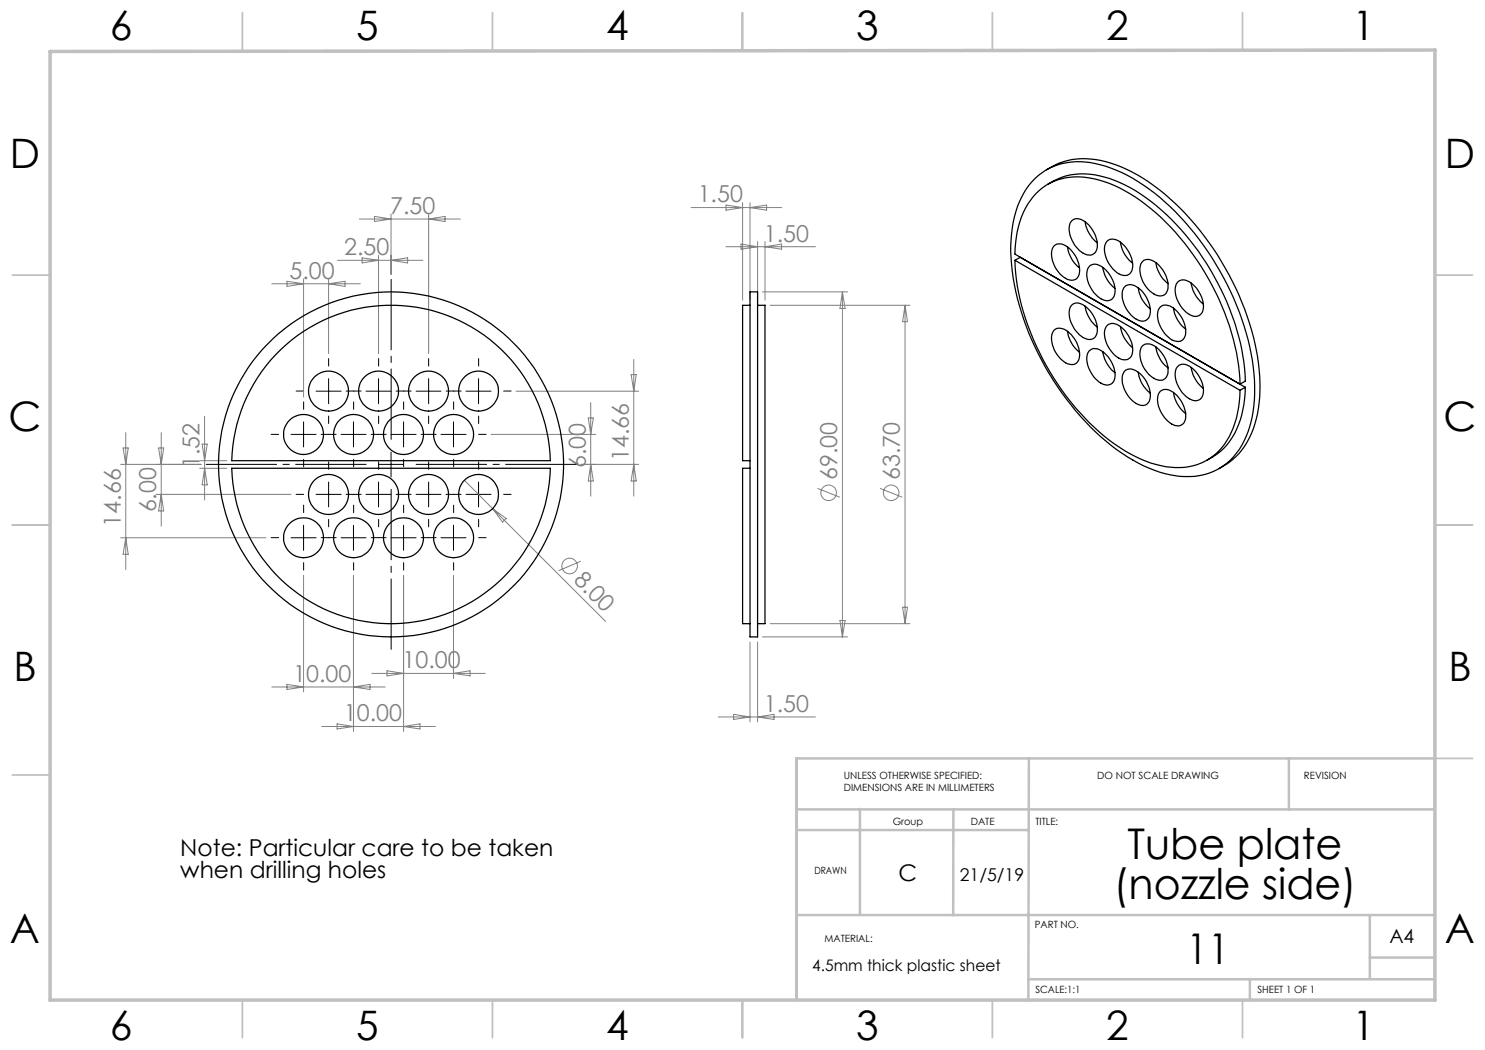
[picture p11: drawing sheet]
<svg xmlns="http://www.w3.org/2000/svg" width="297mm" height="210mm" viewBox="0 0 297 210" stroke-linecap="round" stroke-linejoin="round" font-family="sans-serif">
<g fill="none" stroke="#808080" stroke-width=".2">
<path d="M54.4 56.8h17.7M57.4 56.3l3.3 .5-3.3 .5zM60.7 55.8v23.6M65.7 55.8v14.9M65.7 56.8l3.3-.5v1zM67.5 52.1h17.1M71.9 43.8h20.2M72.4 51.6l3.3 .5-3.3 .5zM74.9 43.3l3.3 .5-3.3 .5zM75.7 51.1v19.6M78.2 42.8v12.1M78.2 52.1l3.3-.5v1z"/>
<path d="M85.7 42.8v27.9M85.7 43.8l3.3-.5v1zM138.2 41.5h18.2M145.2 49.3h17.9M145.2 41l3.3 .5-3.3 .5zM148.2 48.8l3.3 .5-3.3 .5zM148.5 40.5v19.5M150 40.5v19.5M150 41.5l3.3-.5v1zM151.5 48.3v11.7M152.5 58.4h17M153 48.3v11.7"/>
<path d="M153 49.3l3.3-.5v1zM168.5 58.4v69M168.5 58.4l.5 3.3h-1zM103.2 78.2h24.5M126.2 74.9h1l-.4 3.3zM126.8 71.9v27.3M154 61.1h28M181 61.1v63.6M181 61.1l.5 3.2h-1zM24.1 92.9h16.1M24.6 89.6h1l-.4 3.3zM25.2 86.5v27.4"/>
<path d="M31.2 98.9h27M31.7 89.6h1l-.5 3.3zM32.2 86.5v18.7M32.2 98.9l.5 3.3h-1zM39.9 93.7h5.5M39.9 92.1h5.5M40.4 88.8h1.1l-.6 3.3zM40.9 83.2v16.8M40.9 93.7l.6 3.3h-1.1zM92.9 96.1l5.6 5.6M98.2 86.9h21M116.2 92.9h11.5"/>
<path d="M117.7 83.6h1l-.6 3.3zM118.1 92.9l.6 3.3h-1zM118.1 80.5v18.7M126.8 92.9l.4 3.3h-1zM163.5 97.7l4.5 1.7M176 97.7l4.4 1.7M24.1 107.6h29.1M25.2 107.6l.4 3.3h-1zM60.7 115.1v23.3M70.7 115.1v31.2M80.7 115.1v31.2M90.7 115.1v20.6"/>
<path d="M98.5 101.7l22.6 22.6M98.5 101.7l2.7 2-.7 .7zM116.1 112.2l-4.4 2M54.4 137.4h22.6M57.4 136.9l3.3 .5-3.3 .5zM70.7 137.4l3.3-.5v1zM74.4 134.7h22.6M77.4 134.2l3.3 .5-3.3 .5zM90.7 134.7l3.3-.5v1zM150 128.4v16M151.5 128.4v16M152.5 127.4h17"/>
<path d="M154 124.7h28M168 124.1h1l-.5 3.3zM180.5 121.5h1l-.5 3.2zM64.3 145.3h22.8M67.4 144.8l3.3 .5-3.3 .5zM80.7 145.3l3.3-.5v1zM143.7 143.4h19.4M146.7 142.9l3.3 .5-3.3 .5zM151.5 143.4l3.3-.5v1z"/>
<circle cx="165.7" cy="98.6" r="1.55"/>
<circle cx="178.2" cy="98.6" r="1.56"/>
<circle cx="113.9" cy="113.2" r="1.56"/>
</g>
<path d="M73.2 92.9h-32M78.2 87.9v-32M78.2 97.9v32M83.2 92.9h32" fill="none" stroke="#000" stroke-width=".2" stroke-dasharray="15.2 1.3 1.3 1.3" stroke-dashoffset="1.1"/>
<g fill="none" stroke="#000" stroke-width=".2" stroke-dasharray="15.2 1.3 1.3 1.3">
<path d="M60.7 78.2h-1.5M65.7 73.2v-1.5M70.7 78.2h1.5M70.7 78.2h-1.5M75.7 73.2v-1.5M80.7 78.2h1.5M80.7 78.2h-1.5M85.7 73.2v-1.5M90.7 78.2h1.5M90.7 78.2h-1.5M95.7 73.2v-1.5M100.7 78.2h1.5"/>
<path d="M55.7 86.9h-1.5M60.7 81.9v-1.5M60.7 91.9v1.5M60.7 98.9h-1.5M65.7 83.2v1.5M65.7 86.9h-1.5M65.7 86.9h1.5M65.7 93.9v-1.5M70.7 81.9v-1.5M70.7 91.9v1.5M70.7 98.9h1.5M70.7 98.9h-1.5"/>
<path d="M75.7 83.2v1.5M75.7 86.9h-1.5M75.7 86.9h1.5M75.7 93.9v-1.5M80.7 81.9v-1.5M80.7 91.9v1.5M80.7 98.9h1.5M80.7 98.9h-1.5M85.7 83.2v1.5M85.7 86.9h-1.5M85.7 86.9h1.5M85.7 93.9v-1.5"/>
<path d="M90.7 81.9v-1.5M90.7 91.9v1.5M90.7 98.9h1.5M90.7 98.9h-1.5M95.7 83.2v1.5M95.7 86.9h1.5M95.7 93.9v-1.5M100.7 98.9h1.5M55.7 107.5h-1.5M60.7 102.5v-1.5M60.7 112.5v1.5M65.7 103.9v1.5"/>
<path d="M65.7 107.5h-1.5M65.7 107.5h1.5M70.7 102.5v-1.5M70.7 112.5v1.5M75.7 103.9v1.5M75.7 107.5h-1.5M75.7 107.5h1.5M80.7 102.5v-1.5M80.7 112.5v1.5M85.7 103.9v1.5M85.7 107.5h-1.5M85.7 107.5h1.5"/>
<path d="M90.7 102.5v-1.5M90.7 112.5v1.5M95.7 103.9v1.5M95.7 107.5h1.5"/>
</g>
<g fill="none" stroke="#000" stroke-width=".2">
<path d="M63.2 78.2h5M65.7 75.7v5M73.2 78.2h5M75.7 75.7v5M83.2 78.2h5M85.7 75.7v5M93.2 78.2h5M95.7 75.7v5M58.2 86.9h5M60.7 84.4v5M63.2 98.9h5M65.7 96.4v5"/>
<path d="M68.2 86.9h5M70.7 84.4v5M73.2 98.9h5M75.7 92.9h5M75.7 96.4v5M78.2 90.4v5M78.2 86.9h5M80.7 84.4v5M83.2 98.9h5M85.7 96.4v5M88.2 86.9h5M90.7 84.4v5"/>
<path d="M93.2 98.9h5M95.7 96.4v5M58.2 107.6h5M60.7 105v5.1M68.2 107.6h5M70.7 105v5.1M78.2 107.6h5M80.7 105v5.1M88.2 107.6h5M90.7 105v5.1"/>
</g>
<g fill="none" stroke="#c0c0c0" stroke-width=".35">
<path d="M48.5 2.5v7.5M98.5 2.5v7.5M148.5 2.5v7.5M198.5 2.5v7.5M248.5 2.5v7.5M2.5 55h7.5M287 55h7.5M2.5 105h7.5M287 105h7.5M2.5 155h7.5M287 151.7h7.5M48.5 200v7.5"/>
<path d="M98.5 200v7.5M148.5 200v7.5M198.5 200v7.5M248.5 200v7.5"/>
</g>
<path d="M205.8 151.7l-.1 48.4M257.8 151.7v10.2M287 151.7h-127.7v48.3M159.3 161.9h127.7M159.3 166h46.5M172 161.8v21.2M190.7 161.9l-.1 21.1M159.3 183h127.7M205.7 195.9h81.2M250 195.8v4.2M274 183v12.8M274 191.5h13" fill="none" stroke="#c0c0c0" stroke-width=".5"/>
<path d="M10 10.3l277-.3v190h-277z" fill="none" stroke="#c0c0c0" stroke-width=".7"/>
<g fill="none" stroke="#000" stroke-width=".25">
<path d="M207 35.7a13.1 13.1 0 0 1 13.1-2.7 34.9 34.9 0 0 1 15.9 10.3 55.7 55.7 0 0 1 14.8 31.4 24.8 24.8 0 0 1-2.4 14.4 12.3 12.3 0 0 1-13.4 6 30.7 30.7 0 0 1-15.9-8.7 56.7 56.7 0 0 1-16.6-32.1 25.3 25.3 0 0 1 2.3-15.7l1-1.5zM209.3 34a14.5 14.5 0 0 1 12.9-1.3 36 36 0 0 1 14.9 10 55.7 55.7 0 0 1 14.7 31.4 24.6 24.6 0 0 1-2.4 14.3 13.1 13.1 0 0 1-5.6 5.3M209.5 36.9a13.7 13.7 0 0 1 12.4-1.2 36.9 36.9 0 0 1 16 12.3 50.2 50.2 0 0 1 11.1 27l.1 1.2-1.1 .6a47.5 47.5 0 0 0-8.5-24.7 41.8 41.8 0 0 0-16.6-15 15.4 15.4 0 0 0-12.2-.8 13.3 13.3 0 0 0-7.3 10l-.4 4.5 46.1 26.7M150 58.4h1.5v69h-1.5zM203 52.1a48.6 48.6 0 0 0 9.3 25.9 40.9 40.9 0 0 0 15.8 13.8 16 16 0 0 0 11.4 1.1 12 12 0 0 0 7.5-8.3l.7-3.1 .3-3.4M203 52.1l45 26M204 51.5l-1 .6M210.9 49.1a2.25 2.25 0 0 1 3 .6 5.8 5.8 0 0 1 1.8 5.5 1.81 1.81 0 0 1-2.9 .2 5.7 5.7 0 0 1-2.3-5.7zM213.5 49.4a6.5 6.5 0 0 0 2.4 4.2M214.4 44.1a2.07 2.07 0 0 1 2.6 .2 5.6 5.6 0 0 1 2.3 5.8 1.64 1.64 0 0 1-2.7 .6 6 6 0 0 1-2.7-5.7zM217 44.4a6.5 6.5 0 0 0 2.5 4.2M217.9 53.2a2.02 2.02 0 0 1 2.7 .3 5.6 5.6 0 0 1 2.2 5.8 1.71 1.71 0 0 1-2.6 .5 6 6 0 0 1-2.7-5.7z"/>
<path d="M220.6 53.5a6.5 6.5 0 0 0 2.4 4.2M221.5 48.2a2.18 2.18 0 0 1 2.9 .5 5.6 5.6 0 0 1 1.9 5.5 1.84 1.84 0 0 1-3 .3 6 6 0 0 1-2.3-5.5zM224.1 48.4a6.3 6.3 0 0 0 2.4 4.2M225 57.3a2.02 2.02 0 0 1 2.6 .3 5.6 5.6 0 0 1 2.3 5.7 1.64 1.64 0 0 1-2.6 .5 5.9 5.9 0 0 1-2.8-5.6zM227.6 57.6a6.3 6.3 0 0 0 2.4 4.2M228.5 52.3a2 2 0 0 1 2.7 .2 5.5 5.5 0 0 1 2.2 5.8 1.79 1.79 0 0 1-3 .3 5.6 5.6 0 0 1-2.2-5.8zM231.2 52.5a6.5 6.5 0 0 0 2.4 4.2M235.6 56.3a2.18 2.18 0 0 1 3 .6 5.6 5.6 0 0 1 1.9 5.5 1.68 1.68 0 0 1-2.6 .5 5.9 5.9 0 0 1-2.8-5.7zM238.2 56.6a6.5 6.5 0 0 0 2.5 4.2M55.2 70.9a31.9 31.9 0 0 1 34.5-7.7 31.9 31.9 0 0 1 20.4 28.9h-63.7a31.8 31.8 0 0 1 8.8-21.2zM150 61.1h-1.5v31h1.5M151.5 61.1h1.5v63.6h-1.5"/>
<path d="M210.9 66a2.22 2.22 0 0 1 3 .6 5.7 5.7 0 0 1 1.8 5.4 1.81 1.81 0 0 1-2.9 .3 5.7 5.7 0 0 1-2.3-5.8zM213.5 66.2a6.7 6.7 0 0 0 2.4 4.3M214.4 61a2.02 2.02 0 0 1 2.6 .2 5.5 5.5 0 0 1 2.3 5.8 1.66 1.66 0 0 1-2.7 .5 6 6 0 0 1-2.7-5.7zM217 61.2a6.5 6.5 0 0 0 2.5 4.2M217.7 70.3a2.13 2.13 0 0 1 3.2 .3 5.7 5.7 0 0 1 1.9 5.5 1.84 1.84 0 0 1-3 .3 5.7 5.7 0 0 1-2.2-5.8zM220.6 70.3a6.5 6.5 0 0 0 2.4 4.2M221.5 65a2.5 2.5 0 0 1 3.3 .9 5 5 0 0 1 1.4 5.5 2.13 2.13 0 0 1-3.2-.3 5.9 5.9 0 0 1-2-5.2zM224.1 65.3a6.5 6.5 0 0 0 2.4 4.2M225 74.1a2.02 2.02 0 0 1 2.6 .3 5.6 5.6 0 0 1 2.3 5.8 1.66 1.66 0 0 1-2.6 .5 5.9 5.9 0 0 1-2.8-5.7zM227.6 74.4a6.3 6.3 0 0 0 2.4 4.2M228.5 69.1a2.25 2.25 0 0 1 3 .6 5.6 5.6 0 0 1 1.9 5.5 1.81 1.81 0 0 1-3 .3 5.7 5.7 0 0 1-2.2-5.8zM231.2 69.4a6.3 6.3 0 0 0 2.4 4.2"/>
<path d="M232.1 61.4a2.18 2.18 0 0 1 3 .5 5.5 5.5 0 0 1 1.8 5.5 1.81 1.81 0 0 1-2.9 .3 5.7 5.7 0 0 1-2.3-5.8zM232.1 78.2a2.07 2.07 0 0 1 2.6 .3 5.6 5.6 0 0 1 2.2 5.8 1.64 1.64 0 0 1-2.6 .5 6 6 0 0 1-2.7-5.7zM234.7 61.6a6.3 6.3 0 0 0 2.4 4.2M234.7 78.5a6.5 6.5 0 0 0 2.4 4.2M235.4 73.4a1.74 1.74 0 0 1 2.5-.2 6 6 0 0 1 2.7 5.7 1.65 1.65 0 0 1-2.7 .9 5.9 5.9 0 0 1-2.8-5.7zM238.2 73.5a6.5 6.5 0 0 0 2.5 4.2M249.1 77.5a17.7 17.7 0 0 1-4.3 12.1l-1.3 1.1-2.1 1.3M249.1 77.5l-1.1 .6M46.4 93.7h63.7a31.9 31.9 0 0 1-31.9 31 31.9 31.9 0 0 1-31.8-31zM150 93.7h-1.5v31h1.5"/>
<circle cx="65.7" cy="78.2" r="4"/>
<circle cx="75.7" cy="78.2" r="4"/>
<circle cx="85.7" cy="78.2" r="4"/>
<circle cx="95.7" cy="78.2" r="4"/>
<circle cx="60.7" cy="86.9" r="4"/>
<circle cx="65.7" cy="98.9" r="4"/>
<circle cx="70.7" cy="86.9" r="4"/>
<circle cx="75.7" cy="98.9" r="4"/>
<circle cx="78.2" cy="92.9" r="34.5"/>
<circle cx="80.7" cy="86.9" r="4"/>
<circle cx="85.7" cy="98.9" r="4"/>
<circle cx="90.7" cy="86.9" r="4"/>
<circle cx="95.7" cy="98.9" r="4"/>
<circle cx="60.7" cy="107.5" r="4"/>
<circle cx="70.7" cy="107.5" r="4"/>
<circle cx="80.7" cy="107.5" r="4"/>
<circle cx="90.7" cy="107.5" r="4"/>
</g>
<g font-size="8.5">
<text x="225.5" y="171.8">Tube plate</text>
<text x="222.7" y="179.9">(nozzle side)</text>
<text x="237.3" y="192.7">11</text>
</g>
<g font-size="8.1">
<text x="22" y="8">6</text>
<text x="71.2" y="8">5</text>
<text x="121.2" y="8">4</text>
<text x="171.3" y="8">3</text>
<text x="221.3" y="8">2</text>
<text x="270.5" y="8">1</text>
<text x="2" y="33.6">D</text>
<text x="289" y="33.6">D</text>
<text x="1.7" y="86.1">C</text>
<text x="288.7" y="86.1">C</text>
<text x="2.7" y="136.1">B</text>
<text x="289.7" y="136.1">B</text>
<text x="2" y="188.6">A</text>
<text x="289" y="188.6">A</text>
<text x="22" y="208">6</text>
<text x="71.2" y="208">5</text>
<text x="121.2" y="208">4</text>
<text x="171.3" y="208">3</text>
<text x="221.3" y="208">2</text>
<text x="270.5" y="208">1</text>
</g>
<g font-size="4.7" fill="#808080">
<text x="139.5" y="40.5">1.50</text>
<text x="78" y="42.8">7.50</text>
<text x="68.8" y="51">2.50</text>
<text x="152.8" y="48.3">1.50</text>
<text x="57.9" y="55.7">5.00</text>
<text x="39.9" y="93.6" transform="rotate(-90 39.9 93.6)">1.52</text>
<text x="117.2" y="93.6" transform="rotate(-90 117.2 93.6)">6.00</text>
<text x="125.7" y="92.2" transform="rotate(-90 125.7 92.2)">14.66</text>
<text x="167.4" y="96" transform="rotate(-90 167.4 96)">69.00</text>
<text x="180" y="96" transform="rotate(-90 180 96)">63.70</text>
<text x="24.1" y="105.3" transform="rotate(-90 24.1 105.3)">14.66</text>
<text x="31.2" y="102.5" transform="rotate(-90 31.2 102.5)">6.00</text>
<text x="114.5" y="116.2" transform="rotate(45 114.5 116.2)">8.00</text>
<text x="58.6" y="136.4">10.00</text>
<text x="80.5" y="133.6">10.00</text>
<text x="152.8" y="142.4">1.50</text>
<text x="68.8" y="144.3">10.00</text>
</g>
<g font-size="4.7">
<text x="36.1" y="171.1">Note: Particular care to be taken</text>
<text x="36.1" y="175.6">when drilling holes</text>
</g>
<text font-size="4.6" x="179.7" y="176.2">C</text>
<text font-size="3.9" x="277.9" y="188.5">A4</text>
<text font-size="3.5" x="192" y="176.2">21/5/19</text>
<text font-size="3.2" x="162.4" y="194.3">4.5mm thick plastic sheet</text>
<g font-size="2">
<text x="168.8" y="155.8">UNLESS OTHERWISE SPECIFIED:</text>
<text x="219.5" y="155.8">DO NOT SCALE DRAWING</text>
<text x="260.8" y="155.8">REVISION</text>
<text x="168.8" y="158.3">DIMENSIONS ARE IN MILLIMETERS</text>
<text x="178.5" y="164.9">Group</text>
<text x="194.2" y="164.9">DATE</text>
<text x="207.1" y="164.9">TITLE:</text>
<text x="162.9" y="174.7">DRAWN</text>
<text x="207" y="185.5">PART NO.</text>
<text x="164.9" y="188.5">MATERIAL:</text>
<text x="207.1" y="198.6">SCALE:1:1</text>
<text x="251.5" y="198.6">SHEET 1 OF 1</text>
</g>
</svg>
